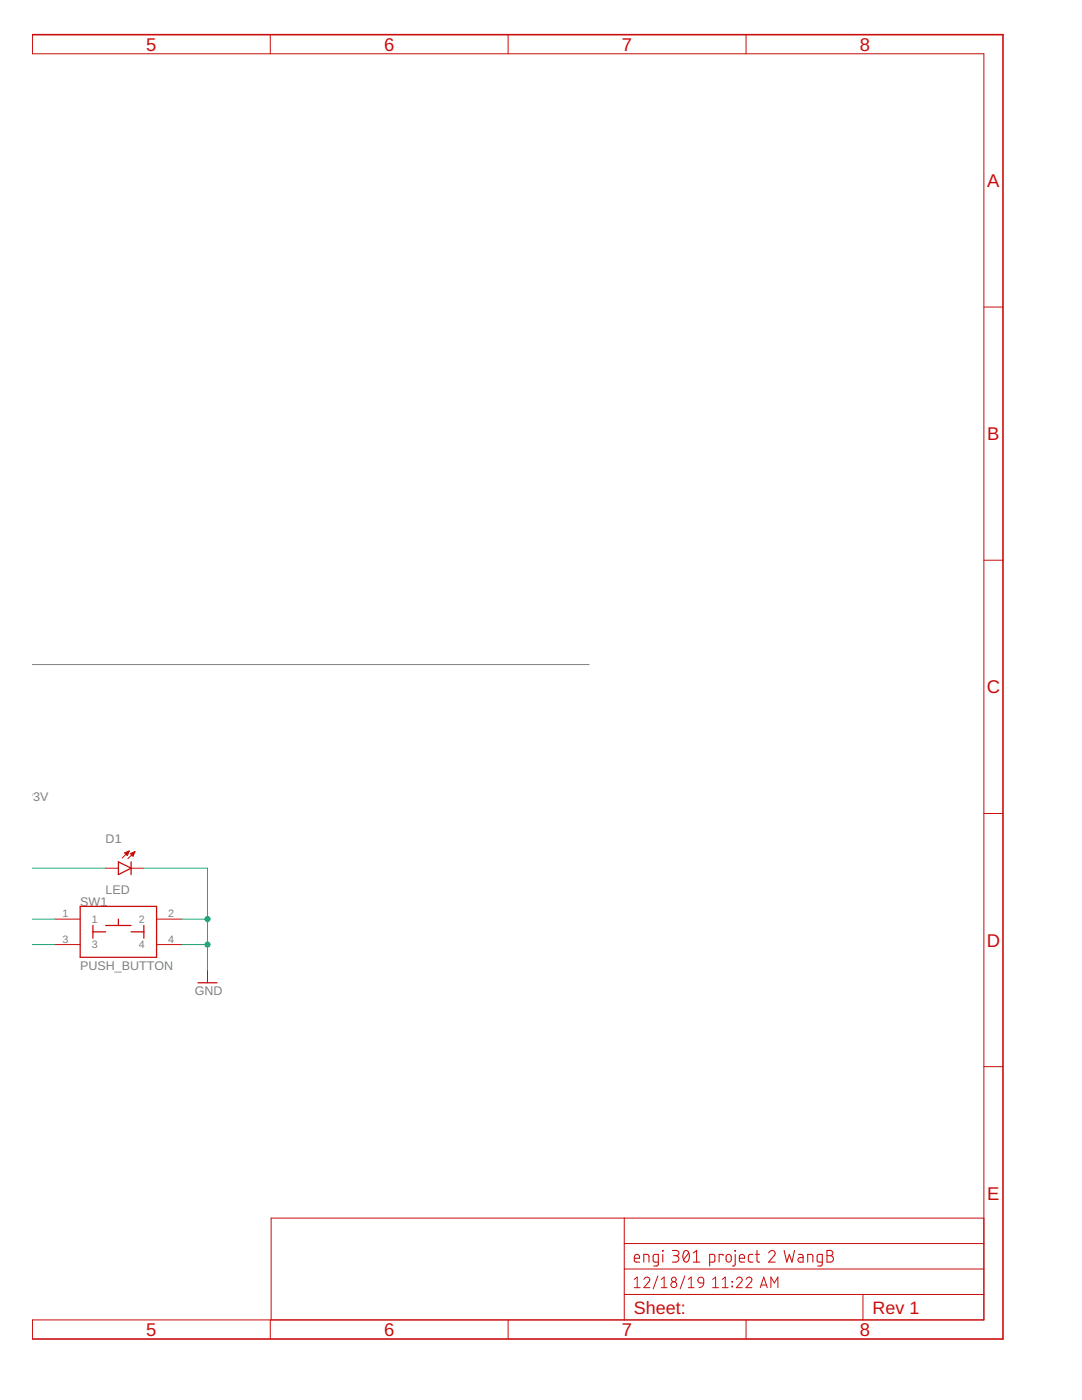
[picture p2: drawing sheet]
<svg xmlns="http://www.w3.org/2000/svg" width="216mm" height="279mm" viewBox="0 0 216 279" stroke-linecap="round" stroke-linejoin="round" font-family="sans-serif">
<path d="M6.3 132.6h111.3" fill="none" stroke="#808080" stroke-width=".2"/>
<g fill="none" stroke="#c90d0c" stroke-width=".2">
<path d="M6.3 10.7h190v252.7h-190M6.5 6.9v3.8M53.9 6.9v3.8M101.4 6.9v3.8M148.9 6.9v3.8M196.3 61.3h3.8M196.3 111.8h3.8M21.1 173.3h2.5M24.9 170.2l.9-.4-.4 .9zM24.9 170.2h.7M25 170.4h.5M25.1 170.1h.6"/>
<path d="M25.2 170.5h.3M25.3 170.6h.1M25.4 170h.3M25.7 169.9h.1M25.8 169.8l-1.4 1.4M26 170.3l.6 .6M26.1 170.4h.7M26.2 173.3h2.5M26.2 170.5h.5M26.3 170.2h.5M26.3 170.6h.3M26.4 170.7h.2"/>
<path d="M26.5 170.1h.4M26.8 170h.1M26.9 170l-1.4 1.4M26.9 170l-.9 .3M26.9 170l-.4 .9M196.3 162.3h3.8M10.9 183.4h5.1M10.9 188.5h5.1M31.2 183.4h5.1M31.2 188.5h5.1M41.4 193.6v2.5M196.3 212.9h3.8"/>
<path d="M124.6 258.3h71.7M124.6 243.1v20.3M124.6 253.3h71.7M124.6 248.2h71.7M126.6 255.3l.5-.4v2.1M126.6 257h1.1M128.5 255.3a.58 .58 0 0 1 .8-.4 .58 .58 0 0 1 .2 .9l-1 1.2h1.2M131.3 254.6l-1 2.6M132 257h1.1M132 255.3l.5-.4v2.1M136.7 254.6l-1 2.6M137.3 257h1.2"/>
<path d="M137.3 255.3l.6-.4v2.1M139.4 255.1l.5-.2a.54 .54 0 0 1 .5 .6v.6l-.8-.1-.3-.4zM140.4 256.1l-.3 .6-.6 .3M142.2 257h1.2M142.2 255.3l.6-.4v2.1M144.1 257h1.2M144.1 255.3l.6-.4v2.1M146 255.8l.2 .1zM146 256.7l.2 .1zM146.9 255.3a.58 .58 0 0 1 .9-.4 .58 .58 0 0 1 .1 .9l-1 1.2h1.2M148.9 255.3a.58 .58 0 0 1 .8-.4 .58 .58 0 0 1 .2 .9l-1 1.2h1.1M151.7 257l.7-2.1 .7 2.1"/>
<path d="M151.9 256.5h1M153.8 257v-2.1l.7 1.2 .7-1.2v2.1M172.2 258.3v5.1M196.3 243.1h-142.2v20.3M6.5 263.4v3.8M53.9 263.4v3.8M101.4 263.4v3.8M148.9 263.4v3.8"/>
<circle cx="134.5" cy="256.4" r=".59"/>
<circle cx="134.5" cy="255.3" r=".46"/>
</g>
<path d="M6.3 6.9h193.8v260.3h-193.8" fill="none" stroke="#c90d0c" stroke-width=".32"/>
<g fill="none" stroke="#c90d0c" stroke-width=".21">
<path d="M126.6 251.1h1a.55 .55 0 0 0-.3-.7 .55 .55 0 0 0-.7 .4l.1 1 .9 .1M128.5 251.9v-1.6l.9 .1 .1 .3v1.2M131.4 251.9h-.8l-.2-.2-.1-1 .3-.3 .8-.1v2l-.3 .3-.6 .1M132.2 249.6l.1 .1zM132.2 250.3v1.6M134.2 249.6h.8a.52 .52 0 0 1 .5 .5 .52 .52 0 0 1-.5 .5h-.6M134.8 250.6a.65 .65 0 0 1 .7 .6 .65 .65 0 0 1-.7 .7h-.6M136.6 249.6a.66 .66 0 0 1 .7 .1 .66 .66 0 0 1 .2 .7 .99 .99 0 0 1-.7 1.5 1.59 1.59 0 0 1-.2-2.3zM137.4 250.1l-1 1.3M138.3 251.9h1.3M138.3 250.1l.7-.5v2.3M141.6 251.9h.8l.2-.2v-1.1l-.2-.2-.8-.1v2.4"/>
<path d="M144.3 250.6v-.3h-.8v1.6M145 250.5l.3-.2 .5 .2 .1 .9a.52 .52 0 0 1-.5 .5 .52 .52 0 0 1-.5-.5zM146.6 249.6l.2 .1zM146.7 250.3v2.1l-.2 .2-.3 .1M147.5 251.1h1.1a.55 .55 0 0 0-.4-.7 .55 .55 0 0 0-.7 .4l.1 1 1 .1M150.2 250.3l-.6 .1-.3 .3 .2 1.1 .7 .1M150.8 250.3h.8M151 249.6l.1 2.1 .5 .2M153.4 250.1a.64 .64 0 0 1 .9-.5 .64 .64 0 0 1 .2 1l-1.1 1.3h1.3M156.5 249.6l.5 2.3 .5-1.6 .5 1.6 .5-2.3M159.3 250.3l.7 .1 .3 .3v1.2h-.6a.46 .46 0 0 1-.5-.5 .46 .46 0 0 1 .5-.4h.6M161.2 251.9v-1.6l.9 .1 .1 1.5"/>
<path d="M164.1 251.9h-.8l-.2-.2v-1.1l.2-.2 .8-.1v2l-.3 .3-.6 .1M165 249.6h.7a.52 .52 0 0 1 .5 .5 .52 .52 0 0 1-.5 .5 .65 .65 0 0 1 .6 .6 .65 .65 0 0 1-.6 .7h-.7zM165 250.6h.7"/>
</g>
<path d="M23.6 172l2.6 1.3-2.6 1.2zM26.2 172v2.5M16 180.9h15.2v10.2h-15.2zM18.5 186h2.6M18.5 184.7v2.5M21.1 184.7h5.1M23.6 183.4v1.3M26.2 186h2.5M28.7 184.7v2.5M39.5 196.1h3.8" fill="none" stroke="#c90d0c" stroke-width=".25"/>
<path d="M6.3 173.3h14.8M28.7 173.3h12.7v20.3M6.3 183.4h4.6M6.3 188.5h4.6M36.3 183.4h5.1M36.3 188.5h5.1" fill="none" stroke="#0dab76" stroke-width=".2"/>
<g fill="#0dab76" stroke="#0dab76" stroke-width=".2">
<circle cx="41.4" cy="188.5" r=".51"/>
<circle cx="41.4" cy="183.4" r=".51"/>
</g>
<g font-size="3.7" fill="#c90d0c">
<text x="29.2" y="10.1">5</text>
<text x="76.7" y="10.1">6</text>
<text x="124.1" y="10.1">7</text>
<text x="171.6" y="10.1">8</text>
<text x="197" y="37.3">A</text>
<text x="197" y="87.8">B</text>
<text x="196.9" y="138.4">C</text>
<text x="196.9" y="188.9">D</text>
<text x="197" y="239.4">E</text>
<text x="29.2" y="266.6">5</text>
<text x="76.7" y="266.6">6</text>
<text x="124.1" y="266.6">7</text>
<text x="171.6" y="266.6">8</text>
</g>
<g font-size="3.6" fill="#c90d0c">
<text x="126.5" y="262.2">Sheet:</text>
<text x="174.1" y="262.2">Rev 1</text>
</g>
<g font-size="2.5" fill="#808080">
<text x=".4" y="159.9">D_3P3V</text>
<text x="21.1" y="168.2">D1</text>
<text x="21.1" y="178.3">LED</text>
<text x="16" y="180.9">SW1</text>
<text x="16" y="193.6">PUSH_BUTTON</text>
<text x="38.9" y="198.7">GND</text>
</g>
<g font-size="2.1" fill="#808080">
<text x="12.5" y="183.1">1</text>
<text x="18.3" y="184.2">1</text>
<text x="27.7" y="184.2">2</text>
<text x="33.6" y="183.1">2</text>
<text x="12.5" y="188.1">3</text>
<text x="18.3" y="189.3">3</text>
<text x="27.7" y="189.3">4</text>
<text x="33.6" y="188.1">4</text>
</g>
</svg>
